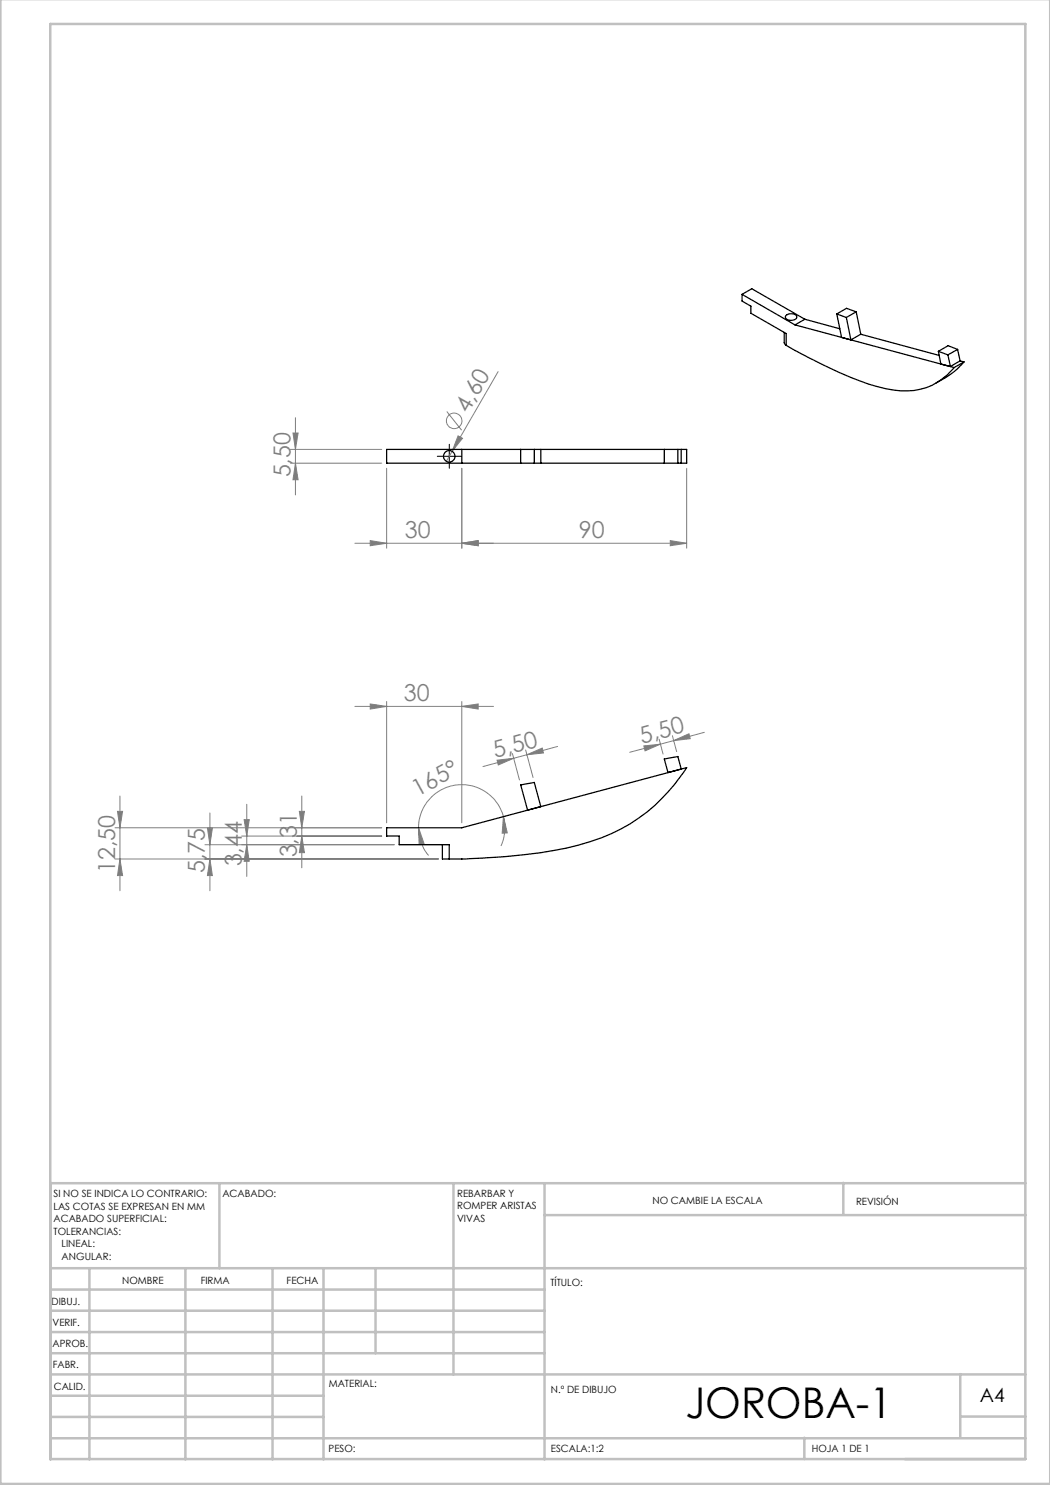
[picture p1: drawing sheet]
<svg xmlns="http://www.w3.org/2000/svg" width="210mm" height="297mm" viewBox="0 0 210 297" stroke-linecap="round" stroke-linejoin="round" font-family="sans-serif">
<g fill="none" stroke="#808080" stroke-width=".2">
<path d="M99.6 74.3l-10.3 18M58.1 92.6h18.2M58.1 89.9h18.2M58.6 86.6h1l-.5 3.3zM59.1 83.5v15.5M59.1 92.6l.5 3.4h-1zM77.3 93.7v15.9M89.4 82.3l2.9 3.7M91.6 87.2l.9 .5-2.1 2.6zM92.4 93.7v15.9M137.3 93.7v15.9M71 108.7h66.3"/>
<path d="M74 108.1l3.3 .6-3.3 .4zM92.4 108.7l3.2-.6v1zM134.1 108.1l3.2 .6-3.2 .4zM24 159.2v18.9M60.4 159.2v14.4M71 141.3h27.7M74 140.8l3.3 .5-3.3 .5zM77.3 140.3v24.3M92.4 141.3l3.2-.5v1zM92.4 140.3v24.3M99.4 152l3.3-.3-3 1.3zM102.5 150.7l1.4 5.3"/>
<path d="M102.7 151.7l-6.1 1.6M105.1 150l1.5 5.5M105.4 151l3-1.4 .3 1zM105.4 151l-2.7 .7M111.5 149.3l-6.1 1.7M128.8 149.2l3.3-.4-3.1 1.4zM131.8 147.8l.8 3M132.1 148.8l-6.2 1.7M134.5 147.1l.8 3.2M134.7 148.1l3.1-1.3 .2 .9zM134.7 148.1l-2.6 .7M140.9 146.5l-6.2 1.6"/>
<path d="M23 165.6h53.3M23 171.8h64.7M23.5 162.3h1l-.5 3.3zM24 171.8l.5 3.3h-1zM41 168.9h37.8M41.5 165.6h1l-.5 3.3zM42 171.8l.5 3.3h-1zM42 162.6v15.5M48.3 167.2h28M48.8 163.9h1l-.4 3.3zM49.4 160.9v14.4M49.4 168.9l.4 3.4h-1z"/>
<path d="M59.9 162.3h1l-.5 3.3zM60.4 167.2l.5 3.3h-1zM83.7 165.6l1.1 3.1-1 .2zM83.7 165.6a8.2 8.2 0 0 0 2 5.5M100.7 163.3l.8 3.3h-1.1zM100.7 163.3a8.6 8.6 0 0 0-9.5-6.3 8.6 8.6 0 0 0-7.5 8.6M100.7 163.3a9 9 0 0 1-.5 5.9"/>
<circle cx="90.8" cy="84.2" r="1.56"/>
</g>
<path d="M88.6 91.3h-1.1M89.9 90v-1.1M89.9 92.5v1.2M91.1 91.3h1.2" fill="none" stroke="#000" stroke-width=".2" stroke-dasharray="15.2 1.3 1.3 1.3"/>
<path d="M88.6 91.3h2.5M89.9 90v2.5" fill="none" stroke="#000" stroke-width=".2"/>
<g fill="none" stroke="#c0c0c0" stroke-width=".5">
<path d="M.1 -.1v296.9h209.9v-296.9M10.1 4.8h195v287h-195zM43.9 236.6v17M90.7 236.6v38.3M108.9 236.6v55.3M168.7 236.6v6.3M205.1 236.6h-195v55.3M10.1 253.6h195M10.1 257.9h98.8M17.9 253.6v38.3M37.1 253.6v38.3M54.5 253.6v38.3"/>
<path d="M64.7 253.6v38.3M75.1 253.6v17M108.9 243h96.2M10.1 270.6h98.8M10.1 266.4h98.8M10.1 262.1h98.8M10.1 279.1h54.6M10.1 274.9h195M192.1 274.8v12.7M10.1 287.7h195M10.1 283.4h54.6M160.9 287.5v4.3"/>
<path d="M192.1 283.3h13"/>
</g>
<g fill="#808080">
<path d="M91.6 87.2l.9 .5-2.1 2.6z"/>
<path d="M92.4 108.7l3.2-.6v1zM74 108.1l3.3 .6-3.3 .4z"/>
<path d="M74 140.8l3.3 .5-3.3 .5zM92.4 141.3l3.2-.5v1z"/>
<path d="M105.4 151l3-1.4 .3 1zM99.4 152l3.3-.3-3 1.3z"/>
<path d="M134.7 148.1l3.1-1.3 .2 .9zM128.8 149.2l3.3-.4-3.1 1.4z"/>
<path d="M100.7 163.3l.8 3.3h-1.1zM83.7 165.6l1.1 3.1-1 .2z"/>
<path d="M60.4 167.2l.5 3.3h-1zM59.9 162.3h1l-.5 3.3zM49.4 168.9l.4 3.4h-1zM48.8 163.9h1l-.4 3.3zM59.1 92.6l.5 3.4h-1zM58.6 86.6h1l-.5 3.3z"/>
<path d="M41.5 165.6h1l-.5 3.3zM42 171.8l.5 3.3h-1zM23.5 162.3h1l-.5 3.3zM24 171.8l.5 3.3h-1z"/>
<path d="M92.4 108.7l3.2-.6v1zM134.1 108.1l3.2 .6-3.2 .4z"/>
</g>
<g fill="none" stroke="#000" stroke-width=".25">
<path d="M148.4 58.9v1.3l1.8 1v1.4l7 4.1v2.4M148.4 58.9l10.6 6.1M148.4 58.9l2-1.2 10.6 6.1M156.8 66.5v2l.4 .6M157.2 69.1l3.6 1.9a89.2 89.2 0 0 0 14.7 6.3 15.4 15.4 0 0 0 10.9-.2 13 13 0 0 0 4.4-3.6M157.3 63a1.41 1.41 0 0 1 2 .4 1.34 1.34 0 0 1-2 .4l-.2-.4zM159 65l31.8 8.5M161 63.8l-2 1.2M161 63.8l7 2M167.4 62.8l.9 4.7 1.9 .5M167.4 62.8l1.9 .7M169.3 63.5l.9 4.5"/>
<path d="M171.2 62.4l-1.9 1.1M171.2 62.4l1 4.4M171.2 62.4l-1.9-.7-1.9 1.1M172.2 66.8l15.6 4.3M172.2 66.8l-2 1.2M187.7 70.3l1.9 .7M187.7 70.3l.5 2.5 1.9 .5M189.1 75.5l-1.9 1.1M189.6 71l.5 2.3M191.5 69.9l-1.9 1.1M191.5 69.9l.5 2.3M191.5 69.9l-1.9-.8-1.9 1.2"/>
<path d="M192 72.2l.8 .2M192 72.2l-1.9 1.1M192.8 72.4l-.3 .3a13.2 13.2 0 0 1-3.4 2.8M192.8 72.4l-2 1.1M77.3 89.9h60v2.7h-60zM92.4 89.9v2.7M104.1 89.9v2.7M106.9 89.9v2.7M108.2 89.9v2.7M132.9 89.9v2.7M135.6 89.9v2.7M136.2 89.9v2.7"/>
<path d="M136.2 153.8l-.6-2.5-2.7 .5 .7 2.7M77.3 165.6h15.1l44.9-12.1a35.7 35.7 0 0 1-21.7 15.5 111.7 111.7 0 0 1-21.6 2.7l-4.1 .1v-2.9h-10.1v-1.7h-2.5zM88.5 168.9v2.9h1.4M108.2 161.3l-1.3-4.8-2.8 .5 1.4 5"/>
<circle cx="89.8" cy="91.3" r="1.15"/>
</g>
<text font-size="8.5" x="137.1" y="283.5">JOROBA-1</text>
<g font-size="4.7" fill="#808080">
<text x="93.6" y="82.8" transform="rotate(-60 93.6 82.8)">4,60</text>
<text x="58.1" y="95.5" transform="rotate(-90 58.1 95.5)">5,50</text>
<text x="81" y="107.6">30</text>
<text x="115.8" y="107.6">90</text>
<text x="80.8" y="140.3">30</text>
<text x="128.4" y="148.8" transform="rotate(-15 128.4 148.8)">5,50</text>
<text x="99" y="151.6" transform="rotate(-15 99 151.6)">5,50</text>
<text x="83.5" y="159.4" transform="rotate(-29 83.5 159.4)">165°</text>
<text x="48.3" y="173.3" transform="rotate(-90 48.3 173.3)">3,44</text>
<text x="59.4" y="171.5" transform="rotate(-90 59.4 171.5)">3,31</text>
<text x="23" y="174.6" transform="rotate(-90 23 174.6)">12,50</text>
<text x="41" y="174.7" transform="rotate(-90 41 174.7)">5,75</text>
</g>
<text font-size="3.9" x="196" y="280.4">A4</text>
<g font-size="2">
<text x="10.7" y="239.5">SI NO SE INDICA LO CONTRARIO:</text>
<text x="44.5" y="239.5">ACABADO:</text>
<text x="91.4" y="239.4">REBARBAR Y</text>
<text x="10.7" y="242">LAS COTAS SE EXPRESAN EN MM</text>
<text x="10.7" y="244.5">ACABADO SUPERFICIAL:</text>
<text x="91.4" y="241.9">ROMPER ARISTAS</text>
<text x="91.4" y="244.4">VIVAS</text>
<text x="130.5" y="240.8">NO CAMBIE LA ESCALA</text>
<text x="171.2" y="241">REVISIÓN</text>
<text x="10.7" y="247">TOLERANCIAS:</text>
<text x="12.3" y="249.5">LINEAL:</text>
<text x="12.3" y="252">ANGULAR:</text>
<text x="24.4" y="256.9">NOMBRE</text>
<text x="40.1" y="256.8">FIRMA</text>
<text x="57.3" y="256.8">FECHA</text>
<text x="110.1" y="257.1">TÍTULO:</text>
<text x="10.3" y="260.9">DIBUJ.</text>
<text x="10.5" y="269.3">APROB.</text>
<text x="10.5" y="265.2">VERIF.</text>
<text x="10.6" y="273.6">FABR.</text>
<text x="10.8" y="278">CALID.</text>
<text x="65.8" y="277.4">MATERIAL:</text>
<text x="110.2" y="278.5">N.º DE DIBUJO</text>
<text x="65.7" y="290.4">PESO:</text>
<text x="110.2" y="290.5">ESCALA:1:2</text>
<text x="162.4" y="290.4">HOJA 1 DE 1</text>
</g>
</svg>
